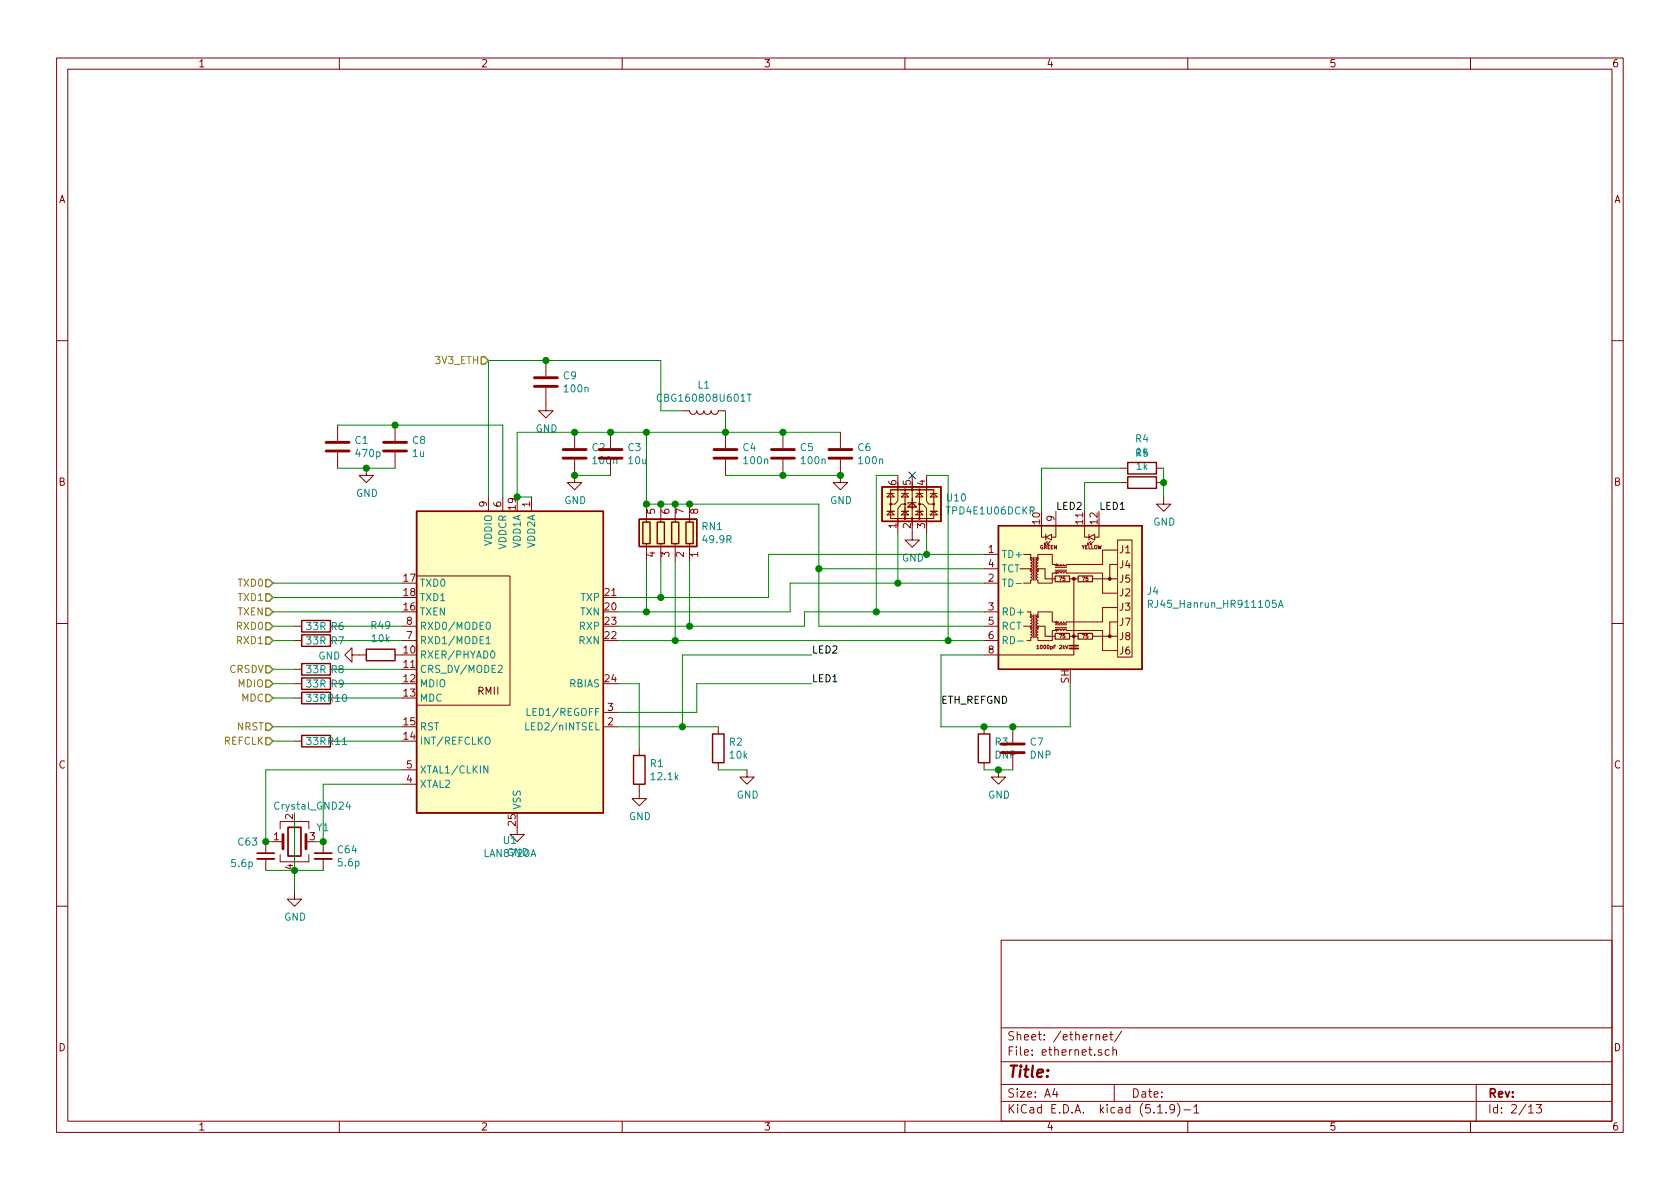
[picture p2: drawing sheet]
EESchema Schematic File Version 4
EELAYER 30 0
EELAYER END
$Descr A4 11693 8268
encoding utf-8
Sheet 2 13
Title ""
Date ""
Rev ""
Comp ""
Comment1 ""
Comment2 ""
Comment3 ""
Comment4 ""
$EndDescr
$Comp
L Interface_Ethernet:LAN8720A U1
U 1 1
P 3600 4650
F 0 "U1" H 3550 3461 50  0000 C CNN
F 1 "LAN8720A" H 3550 3370 50  0000 C CNN
F 2 "Package_DFN_QFN:QFN-24-1EP_4x4mm_P0.5mm_EP2.6x2.6mm" H 3650 3600 50  0001 L CNN
F 3 "http://ww1.microchip.com/downloads/en/DeviceDoc/8720a.pdf" H 3400 3700 50  0001 C CNN
	1    3600 4650
	1    0    0    -1  
$EndComp
$Comp
L Device:L L?
U 1 1
P 4900 2850
AR Path="/60D9233A" Ref="L?"  Part="1" 
AR Path="/60D8BE45/60D9233A" Ref="L1"  Part="1" 
F 0 "L1" V 4719 2850 50  0000 C CNN
F 1 "CBG160808U601T" V 4810 2850 50  0000 C CNN
F 2 "Inductor_SMD:L_0603_1608Metric" H 4900 2850 50  0001 C CNN
F 3 "~" H 4900 2850 50  0001 C CNN
	1    4900 2850
	0    1    1    0   
$EndComp
$Comp
L Device:R_Pack04 RN?
U 1 1
P 4600 3700
AR Path="/60D92340" Ref="RN?"  Part="1" 
AR Path="/60D8BE45/60D92340" Ref="RN1"  Part="1" 
F 0 "RN1" H 4320 3746 50  0000 R CNN
F 1 "49.9R" H 4320 3655 50  0000 R CNN
F 2 "Resistor_SMD:R_Array_Concave_4x0603" V 4875 3700 50  0001 C CNN
F 3 "~" H 4600 3700 50  0001 C CNN
	1    4600 3700
	-1   0    0    -1  
$EndComp
Wire Wire Line
	4500 3500 4600 3500
Connection ~ 4600 3500
Wire Wire Line
	4600 3500 4700 3500
Connection ~ 4700 3500
Wire Wire Line
	4700 3500 4800 3500
$Comp
L Device:C C?
U 1 1
P 4250 3150
AR Path="/60D9236A" Ref="C?"  Part="1" 
AR Path="/60D8BE45/60D9236A" Ref="C3"  Part="1" 
F 0 "C3" H 4365 3196 50  0000 L CNN
F 1 "10u" H 4365 3105 50  0000 L CNN
F 2 "Capacitor_SMD:C_0603_1608Metric" H 4288 3000 50  0001 C CNN
F 3 "~" H 4250 3150 50  0001 C CNN
	1    4250 3150
	1    0    0    -1  
$EndComp
$Comp
L Device:C C?
U 1 1
P 4000 3150
AR Path="/60D92370" Ref="C?"  Part="1" 
AR Path="/60D8BE45/60D92370" Ref="C2"  Part="1" 
F 0 "C2" H 4115 3196 50  0000 L CNN
F 1 "100n" H 4115 3105 50  0000 L CNN
F 2 "Capacitor_SMD:C_0402_1005Metric" H 4038 3000 50  0001 C CNN
F 3 "~" H 4000 3150 50  0001 C CNN
	1    4000 3150
	1    0    0    -1  
$EndComp
Wire Wire Line
	4250 3000 4000 3000
Wire Wire Line
	3600 3000 3600 3450
Connection ~ 4000 3000
Wire Wire Line
	3600 3450 3700 3450
Connection ~ 3600 3450
Wire Wire Line
	4250 3000 4500 3000
Wire Wire Line
	4500 3000 4500 3500
Connection ~ 4250 3000
$Comp
L Device:C C?
U 1 1
P 5050 3150
AR Path="/60D92388" Ref="C?"  Part="1" 
AR Path="/60D8BE45/60D92388" Ref="C4"  Part="1" 
F 0 "C4" H 5165 3196 50  0000 L CNN
F 1 "100n" H 5165 3105 50  0000 L CNN
F 2 "Capacitor_SMD:C_0402_1005Metric" H 5088 3000 50  0001 C CNN
F 3 "~" H 5050 3150 50  0001 C CNN
	1    5050 3150
	1    0    0    -1  
$EndComp
$Comp
L Device:C C?
U 1 1
P 5450 3150
AR Path="/60D9238E" Ref="C?"  Part="1" 
AR Path="/60D8BE45/60D9238E" Ref="C5"  Part="1" 
F 0 "C5" H 5565 3196 50  0000 L CNN
F 1 "100n" H 5565 3105 50  0000 L CNN
F 2 "Capacitor_SMD:C_0402_1005Metric" H 5488 3000 50  0001 C CNN
F 3 "~" H 5450 3150 50  0001 C CNN
	1    5450 3150
	1    0    0    -1  
$EndComp
$Comp
L Device:C C?
U 1 1
P 5850 3150
AR Path="/60D92394" Ref="C?"  Part="1" 
AR Path="/60D8BE45/60D92394" Ref="C6"  Part="1" 
F 0 "C6" H 5965 3196 50  0000 L CNN
F 1 "100n" H 5965 3105 50  0000 L CNN
F 2 "Capacitor_SMD:C_0402_1005Metric" H 5888 3000 50  0001 C CNN
F 3 "~" H 5850 3150 50  0001 C CNN
	1    5850 3150
	1    0    0    -1  
$EndComp
Wire Wire Line
	4500 3000 5050 3000
Connection ~ 4500 3000
Connection ~ 5050 3000
Wire Wire Line
	5050 3000 5450 3000
Connection ~ 5450 3000
Wire Wire Line
	5450 3000 5850 3000
Wire Wire Line
	5050 3300 5450 3300
Connection ~ 5450 3300
Wire Wire Line
	5450 3300 5850 3300
$Comp
L power:GND #PWR?
U 1 1
P 5850 3300
AR Path="/60D923A3" Ref="#PWR?"  Part="1" 
AR Path="/60D8BE45/60D923A3" Ref="#PWR0101"  Part="1" 
F 0 "#PWR0101" H 5850 3050 50  0001 C CNN
F 1 "GND" H 5855 3127 50  0000 C CNN
F 2 "" H 5850 3300 50  0001 C CNN
F 3 "" H 5850 3300 50  0001 C CNN
	1    5850 3300
	1    0    0    -1  
$EndComp
Connection ~ 5850 3300
Wire Wire Line
	5050 2850 5050 3000
$Comp
L power:GND #PWR?
U 1 1
P 4000 3300
AR Path="/60D923AB" Ref="#PWR?"  Part="1" 
AR Path="/60D8BE45/60D923AB" Ref="#PWR0102"  Part="1" 
F 0 "#PWR0102" H 4000 3050 50  0001 C CNN
F 1 "GND" H 4005 3127 50  0000 C CNN
F 2 "" H 4000 3300 50  0001 C CNN
F 3 "" H 4000 3300 50  0001 C CNN
	1    4000 3300
	1    0    0    -1  
$EndComp
Connection ~ 4000 3300
Wire Wire Line
	4000 3300 4250 3300
$Comp
L power:GND #PWR?
U 1 1
P 3600 5750
AR Path="/60D93096" Ref="#PWR?"  Part="1" 
AR Path="/60D8BE45/60D93096" Ref="#PWR0103"  Part="1" 
F 0 "#PWR0103" H 3600 5500 50  0001 C CNN
F 1 "GND" H 3605 5577 50  0000 C CNN
F 2 "" H 3600 5750 50  0001 C CNN
F 3 "" H 3600 5750 50  0001 C CNN
	1    3600 5750
	1    0    0    -1  
$EndComp
$Comp
L Device:R R5
U 1 1
P 7950 3350
F 0 "R5" V 7743 3350 50  0000 C CNN
F 1 "1k" V 7834 3350 50  0000 C CNN
F 2 "Resistor_SMD:R_0402_1005Metric" V 7880 3350 50  0001 C CNN
F 3 "~" H 7950 3350 50  0001 C CNN
	1    7950 3350
	0    1    1    0   
$EndComp
$Comp
L Device:R R4
U 1 1
P 7950 3250
F 0 "R4" V 7743 3250 50  0000 C CNN
F 1 "1k" V 7834 3250 50  0000 C CNN
F 2 "Resistor_SMD:R_0402_1005Metric" V 7880 3250 50  0001 C CNN
F 3 "~" H 7950 3250 50  0001 C CNN
	1    7950 3250
	0    1    1    0   
$EndComp
$Comp
L Device:R R2
U 1 1
P 5000 5200
F 0 "R2" H 5070 5246 50  0000 L CNN
F 1 "10k" H 5070 5155 50  0000 L CNN
F 2 "Resistor_SMD:R_0402_1005Metric" V 4930 5200 50  0001 C CNN
F 3 "~" H 5000 5200 50  0001 C CNN
	1    5000 5200
	1    0    0    -1  
$EndComp
Wire Wire Line
	5650 4550 4750 4550
Wire Wire Line
	4750 4550 4750 5050
Wire Wire Line
	4750 5050 4300 5050
Wire Wire Line
	5650 4750 4850 4750
Wire Wire Line
	4850 4750 4850 4950
Wire Wire Line
	4850 4950 4300 4950
Wire Wire Line
	5000 5050 4750 5050
Connection ~ 4750 5050
Wire Wire Line
	5000 5350 5200 5350
$Comp
L power:GND #PWR?
U 1 1
P 5200 5350
AR Path="/60DA545D" Ref="#PWR?"  Part="1" 
AR Path="/60D8BE45/60DA545D" Ref="#PWR0104"  Part="1" 
F 0 "#PWR0104" H 5200 5100 50  0001 C CNN
F 1 "GND" H 5205 5177 50  0000 C CNN
F 2 "" H 5200 5350 50  0001 C CNN
F 3 "" H 5200 5350 50  0001 C CNN
	1    5200 5350
	1    0    0    -1  
$EndComp
$Comp
L Device:R R1
U 1 1
P 4450 5350
F 0 "R1" H 4520 5396 50  0000 L CNN
F 1 "12.1k" H 4520 5305 50  0000 L CNN
F 2 "Resistor_SMD:R_0402_1005Metric" V 4380 5350 50  0001 C CNN
F 3 "~" H 4450 5350 50  0001 C CNN
	1    4450 5350
	1    0    0    -1  
$EndComp
$Comp
L power:GND #PWR?
U 1 1
P 4450 5500
AR Path="/60DA77A1" Ref="#PWR?"  Part="1" 
AR Path="/60D8BE45/60DA77A1" Ref="#PWR0105"  Part="1" 
F 0 "#PWR0105" H 4450 5250 50  0001 C CNN
F 1 "GND" H 4455 5327 50  0000 C CNN
F 2 "" H 4450 5500 50  0001 C CNN
F 3 "" H 4450 5500 50  0001 C CNN
	1    4450 5500
	1    0    0    -1  
$EndComp
Wire Wire Line
	4450 5200 4450 4750
Wire Wire Line
	4450 4750 4300 4750
Wire Wire Line
	6550 5050 6850 5050
Wire Wire Line
	7450 5050 7450 4750
$Comp
L Device:R R3
U 1 1
P 6850 5200
F 0 "R3" H 6920 5246 50  0000 L CNN
F 1 "DNP" H 6920 5155 50  0000 L CNN
F 2 "Resistor_SMD:R_0402_1005Metric" V 6780 5200 50  0001 C CNN
F 3 "~" H 6850 5200 50  0001 C CNN
	1    6850 5200
	1    0    0    -1  
$EndComp
Connection ~ 6850 5050
Wire Wire Line
	6850 5050 7050 5050
$Comp
L Device:C C?
U 1 1
P 7050 5200
AR Path="/60DB0795" Ref="C?"  Part="1" 
AR Path="/60D8BE45/60DB0795" Ref="C7"  Part="1" 
F 0 "C7" H 7165 5246 50  0000 L CNN
F 1 "DNP" H 7165 5155 50  0000 L CNN
F 2 "Capacitor_SMD:C_0402_1005Metric" H 7088 5050 50  0001 C CNN
F 3 "~" H 7050 5200 50  0001 C CNN
	1    7050 5200
	1    0    0    -1  
$EndComp
Connection ~ 7050 5050
Wire Wire Line
	7050 5050 7450 5050
$Comp
L power:GND #PWR?
U 1 1
P 6950 5350
AR Path="/60DB176C" Ref="#PWR?"  Part="1" 
AR Path="/60D8BE45/60DB176C" Ref="#PWR0106"  Part="1" 
F 0 "#PWR0106" H 6950 5100 50  0001 C CNN
F 1 "GND" H 6955 5177 50  0000 C CNN
F 2 "" H 6950 5350 50  0001 C CNN
F 3 "" H 6950 5350 50  0001 C CNN
	1    6950 5350
	1    0    0    -1  
$EndComp
Wire Wire Line
	6850 5350 6950 5350
Connection ~ 6950 5350
Wire Wire Line
	6950 5350 7050 5350
$Comp
L smoothiev2-prime-2660-rescue:RJ45_Hanrun_HR911105A-smoothieparts-smoothiev2-prime-rescue-smoothiev2-prime-rescue J4
U 1 1
P 7450 4150
AR Path="/60DC8A27" Ref="J4"  Part="1" 
AR Path="/60D8BE45/60DC8A27" Ref="J4"  Part="1" 
F 0 "J4" H 6920 4196 50  0000 R CNN
F 1 "RJ45_Hanrun_HR911105A" H 6920 4105 50  0000 R CNN
F 2 "Connector_RJ:RJ45_Hanrun_HR911105A" H 7450 3400 50  0001 C CNN
F 3 "http://katalog.we-online.de/pbs/datasheet/7499010121A.pdf" H 7035 3915 50  0001 L TNN
	1    7450 4150
	-1   0    0    -1  
$EndComp
Wire Wire Line
	6850 4550 6550 4550
Wire Wire Line
	6550 4550 6550 5050
Wire Wire Line
	6850 3850 6450 3850
Wire Wire Line
	5350 3850 5350 4150
Wire Wire Line
	5350 4150 4600 4150
Wire Wire Line
	4300 4250 4500 4250
Wire Wire Line
	5500 4250 5500 4050
Wire Wire Line
	5500 4050 6250 4050
Wire Wire Line
	6850 4250 6100 4250
Wire Wire Line
	5600 4250 5600 4350
Wire Wire Line
	5600 4350 4800 4350
Wire Wire Line
	6850 4450 6600 4450
Wire Wire Line
	6850 4350 5700 4350
Wire Wire Line
	5700 4350 5700 3950
Wire Wire Line
	6850 3950 5700 3950
Connection ~ 5700 3950
Wire Wire Line
	5700 3950 5700 3500
Wire Wire Line
	4500 3900 4500 4250
Connection ~ 4500 4250
Wire Wire Line
	4500 4250 5500 4250
Wire Wire Line
	4600 3900 4600 4150
Connection ~ 4600 4150
Wire Wire Line
	4600 4150 4300 4150
Wire Wire Line
	4700 3900 4700 4450
Connection ~ 4700 4450
Wire Wire Line
	4700 4450 4300 4450
Wire Wire Line
	4800 3900 4800 4350
Connection ~ 4800 4350
Wire Wire Line
	4800 4350 4300 4350
Text Label 5650 4750 0    50   ~ 0
LED1
Text Label 5650 4550 0    50   ~ 0
LED2
$Comp
L power:GND #PWR?
U 1 1
P 8100 3450
AR Path="/60DF6551" Ref="#PWR?"  Part="1" 
AR Path="/60D8BE45/60DF6551" Ref="#PWR0107"  Part="1" 
F 0 "#PWR0107" H 8100 3200 50  0001 C CNN
F 1 "GND" H 8105 3277 50  0000 C CNN
F 2 "" H 8100 3450 50  0001 C CNN
F 3 "" H 8100 3450 50  0001 C CNN
	1    8100 3450
	1    0    0    -1  
$EndComp
Wire Wire Line
	8100 3450 8100 3350
Connection ~ 8100 3350
Wire Wire Line
	8100 3350 8100 3250
Wire Wire Line
	7800 3350 7550 3350
Wire Wire Line
	7550 3350 7550 3550
Wire Wire Line
	7800 3250 7250 3250
Wire Wire Line
	7250 3250 7250 3550
Text Label 7650 3550 0    50   ~ 0
LED1
Text Label 7350 3550 0    50   ~ 0
LED2
Connection ~ 4500 3500
Wire Wire Line
	4800 3500 5700 3500
Connection ~ 4800 3500
$Comp
L Device:C C?
U 1 1
P 2750 3100
AR Path="/60E4DDDE" Ref="C?"  Part="1" 
AR Path="/60D8BE45/60E4DDDE" Ref="C8"  Part="1" 
F 0 "C8" H 2865 3146 50  0000 L CNN
F 1 "1u" H 2865 3055 50  0000 L CNN
F 2 "Capacitor_SMD:C_0402_1005Metric" H 2788 2950 50  0001 C CNN
F 3 "~" H 2750 3100 50  0001 C CNN
	1    2750 3100
	1    0    0    -1  
$EndComp
$Comp
L Device:C C?
U 1 1
P 2350 3100
AR Path="/60E4F1B8" Ref="C?"  Part="1" 
AR Path="/60D8BE45/60E4F1B8" Ref="C1"  Part="1" 
F 0 "C1" H 2465 3146 50  0000 L CNN
F 1 "470p" H 2465 3055 50  0000 L CNN
F 2 "Capacitor_SMD:C_0402_1005Metric" H 2388 2950 50  0001 C CNN
F 3 "~" H 2350 3100 50  0001 C CNN
	1    2350 3100
	1    0    0    -1  
$EndComp
Wire Wire Line
	2350 2950 2750 2950
Wire Wire Line
	3500 2950 3500 3450
Connection ~ 2750 2950
Wire Wire Line
	2750 2950 3500 2950
$Comp
L Device:C C?
U 1 1
P 3800 2650
AR Path="/60E51C7B" Ref="C?"  Part="1" 
AR Path="/60D8BE45/60E51C7B" Ref="C9"  Part="1" 
F 0 "C9" H 3915 2696 50  0000 L CNN
F 1 "100n" H 3915 2605 50  0000 L CNN
F 2 "Capacitor_SMD:C_0402_1005Metric" H 3838 2500 50  0001 C CNN
F 3 "~" H 3800 2650 50  0001 C CNN
	1    3800 2650
	1    0    0    -1  
$EndComp
Wire Wire Line
	4750 2850 4600 2850
Wire Wire Line
	4600 2850 4600 2500
Wire Wire Line
	4600 2500 3800 2500
Wire Wire Line
	3600 3000 4000 3000
$Comp
L power:GND #PWR?
U 1 1
P 3800 2800
AR Path="/60E5DED9" Ref="#PWR?"  Part="1" 
AR Path="/60D8BE45/60E5DED9" Ref="#PWR02"  Part="1" 
F 0 "#PWR02" H 3800 2550 50  0001 C CNN
F 1 "GND" H 3805 2627 50  0000 C CNN
F 2 "" H 3800 2800 50  0001 C CNN
F 3 "" H 3800 2800 50  0001 C CNN
	1    3800 2800
	1    0    0    -1  
$EndComp
Wire Wire Line
	3800 2500 3400 2500
Wire Wire Line
	3400 2500 3400 3450
Connection ~ 3800 2500
$Comp
L power:GND #PWR?
U 1 1
P 2550 3250
AR Path="/60E607C0" Ref="#PWR?"  Part="1" 
AR Path="/60D8BE45/60E607C0" Ref="#PWR01"  Part="1" 
F 0 "#PWR01" H 2550 3000 50  0001 C CNN
F 1 "GND" H 2555 3077 50  0000 C CNN
F 2 "" H 2550 3250 50  0001 C CNN
F 3 "" H 2550 3250 50  0001 C CNN
	1    2550 3250
	1    0    0    -1  
$EndComp
Wire Wire Line
	2350 3250 2550 3250
Connection ~ 2550 3250
Wire Wire Line
	2550 3250 2750 3250
Text HLabel 3400 2500 0    50   Input ~ 0
3V3_ETH
Text HLabel 1900 4050 0    50   Input ~ 0
TXD0
Text HLabel 1900 4150 0    50   Input ~ 0
TXD1
Text HLabel 1900 4250 0    50   Input ~ 0
TXEN
Text HLabel 1900 4350 0    50   Input ~ 0
RXD0
Text HLabel 1900 4450 0    50   Input ~ 0
RXD1
Text HLabel 1900 4650 0    50   Input ~ 0
CRSDV
Text HLabel 1900 4750 0    50   Input ~ 0
MDIO
Text HLabel 1900 4850 0    50   Input ~ 0
MDC
Text HLabel 1900 5050 0    50   Input ~ 0
NRST
Text HLabel 1900 5150 0    50   Input ~ 0
REFCLK
$Comp
L Device:R R11
U 1 1
P 2200 5150
F 0 "R11" V 2200 5300 50  0000 C CNN
F 1 "33R" V 2200 5150 50  0000 C CNN
F 2 "Resistor_SMD:R_0402_1005Metric" V 2130 5150 50  0001 C CNN
F 3 "~" H 2200 5150 50  0001 C CNN
	1    2200 5150
	0    1    1    0   
$EndComp
Wire Wire Line
	2350 5150 2800 5150
Wire Wire Line
	2050 5150 1900 5150
Wire Wire Line
	1900 5050 2800 5050
Wire Wire Line
	2800 4850 2350 4850
Wire Wire Line
	1900 4750 2050 4750
Wire Wire Line
	1900 4650 2050 4650
$Comp
L Device:R R8
U 1 1
P 2200 4650
F 0 "R8" V 2200 4800 50  0000 C CNN
F 1 "33R" V 2200 4650 50  0000 C CNN
F 2 "Resistor_SMD:R_0402_1005Metric" V 2130 4650 50  0001 C CNN
F 3 "~" H 2200 4650 50  0001 C CNN
	1    2200 4650
	0    1    1    0   
$EndComp
Wire Wire Line
	2350 4650 2800 4650
Wire Wire Line
	1900 4450 2050 4450
Wire Wire Line
	2800 4350 2350 4350
Wire Wire Line
	2800 4250 1900 4250
Wire Wire Line
	2800 4150 1900 4150
Wire Wire Line
	2800 4050 1900 4050
$Comp
L Device:R R7
U 1 1
P 2200 4450
F 0 "R7" V 2200 4600 50  0000 C CNN
F 1 "33R" V 2200 4450 50  0000 C CNN
F 2 "Resistor_SMD:R_0402_1005Metric" V 2130 4450 50  0001 C CNN
F 3 "~" H 2200 4450 50  0001 C CNN
	1    2200 4450
	0    1    1    0   
$EndComp
Wire Wire Line
	2350 4450 2800 4450
$Comp
L Device:R R6
U 1 1
P 2200 4350
F 0 "R6" V 2200 4500 50  0000 C CNN
F 1 "33R" V 2200 4350 50  0000 C CNN
F 2 "Resistor_SMD:R_0402_1005Metric" V 2130 4350 50  0001 C CNN
F 3 "~" H 2200 4350 50  0001 C CNN
	1    2200 4350
	0    1    1    0   
$EndComp
Wire Wire Line
	2050 4350 1900 4350
$Comp
L Device:R R9
U 1 1
P 2200 4750
F 0 "R9" V 2200 4900 50  0000 C CNN
F 1 "33R" V 2200 4750 50  0000 C CNN
F 2 "Resistor_SMD:R_0402_1005Metric" V 2130 4750 50  0001 C CNN
F 3 "~" H 2200 4750 50  0001 C CNN
	1    2200 4750
	0    1    1    0   
$EndComp
Wire Wire Line
	2350 4750 2800 4750
$Comp
L Device:R R10
U 1 1
P 2200 4850
F 0 "R10" V 2200 5000 50  0000 C CNN
F 1 "33R" V 2200 4850 50  0000 C CNN
F 2 "Resistor_SMD:R_0402_1005Metric" V 2130 4850 50  0001 C CNN
F 3 "~" H 2200 4850 50  0001 C CNN
	1    2200 4850
	0    1    1    0   
$EndComp
Wire Wire Line
	2050 4850 1900 4850
$Comp
L Power_Protection:NUP4202 U?
U 1 1
P 6350 3500
AR Path="/613E74F0" Ref="U?"  Part="1" 
AR Path="/60D8BE45/613E74F0" Ref="U10"  Part="1" 
F 0 "U10" H 6580 3546 50  0000 L CNN
F 1 "TPD4E1U06DCKR" H 6580 3455 50  0000 L CNN
F 2 "Package_TO_SOT_SMD:SOT-363_SC-70-6" H 6400 3575 50  0001 C CNN
F 3 "http://www.onsemi.com/pub_link/Collateral/NUP4202W1-D.PDF" H 6400 3575 50  0001 C CNN
	1    6350 3500
	1    0    0    -1  
$EndComp
$Comp
L power:GND #PWR?
U 1 1
P 6350 3700
AR Path="/613EAB0A" Ref="#PWR?"  Part="1" 
AR Path="/60D8BE45/613EAB0A" Ref="#PWR06"  Part="1" 
F 0 "#PWR06" H 6350 3450 50  0001 C CNN
F 1 "GND" H 6355 3527 50  0000 C CNN
F 2 "" H 6350 3700 50  0001 C CNN
F 3 "" H 6350 3700 50  0001 C CNN
	1    6350 3700
	1    0    0    -1  
$EndComp
Wire Wire Line
	6250 3700 6250 4050
Connection ~ 6250 4050
Wire Wire Line
	6250 4050 6850 4050
Wire Wire Line
	6450 3700 6450 3850
Connection ~ 6450 3850
Wire Wire Line
	6450 3850 5350 3850
NoConn ~ 6350 3300
Wire Wire Line
	6250 3300 6100 3300
Wire Wire Line
	6100 3300 6100 4250
Connection ~ 6100 4250
Wire Wire Line
	6100 4250 5600 4250
Wire Wire Line
	6450 3300 6600 3300
Wire Wire Line
	6600 3300 6600 4450
Connection ~ 6600 4450
Wire Wire Line
	6600 4450 4700 4450
$Comp
L Device:R R49
U 1 1
P 2650 4550
F 0 "R49" V 2443 4550 50  0000 C CNN
F 1 "10k" V 2534 4550 50  0000 C CNN
F 2 "Resistor_SMD:R_0402_1005Metric" V 2580 4550 50  0001 C CNN
F 3 "~" H 2650 4550 50  0001 C CNN
	1    2650 4550
	0    1    1    0   
$EndComp
$Comp
L power:GND #PWR?
U 1 1
P 2500 4550
AR Path="/61C9D0EC" Ref="#PWR?"  Part="1" 
AR Path="/60D8BE45/61C9D0EC" Ref="#PWR027"  Part="1" 
F 0 "#PWR027" H 2500 4300 50  0001 C CNN
F 1 "GND" V 2505 4422 50  0000 R CNN
F 2 "" H 2500 4550 50  0001 C CNN
F 3 "" H 2500 4550 50  0001 C CNN
	1    2500 4550
	0    1    1    0   
$EndComp
$Comp
L Device:Crystal_GND24 Y1
U 1 1
P 2050 5850
F 0 "Y1" H 2200 5950 50  0000 L CNN
F 1 "Crystal_GND24" H 1900 6100 50  0000 L CNN
F 2 "Crystal:Crystal_SMD_3225-4Pin_3.2x2.5mm" H 2050 5850 50  0001 C CNN
F 3 "~" H 2050 5850 50  0001 C CNN
	1    2050 5850
	1    0    0    -1  
$EndComp
Wire Wire Line
	2050 5650 2050 6050
$Comp
L power:GND #PWR?
U 1 1
P 2050 6200
AR Path="/61E50F26" Ref="#PWR?"  Part="1" 
AR Path="/60D8BE45/61E50F26" Ref="#PWR029"  Part="1" 
F 0 "#PWR029" H 2050 5950 50  0001 C CNN
F 1 "GND" H 2055 6027 50  0000 C CNN
F 2 "" H 2050 6200 50  0001 C CNN
F 3 "" H 2050 6200 50  0001 C CNN
	1    2050 6200
	1    0    0    -1  
$EndComp
Wire Wire Line
	2050 6050 2050 6200
Connection ~ 2050 6050
$Comp
L Device:C_Small C64
U 1 1
P 2250 5950
F 0 "C64" H 2342 5996 50  0000 L CNN
F 1 "5.6p" H 2342 5905 50  0000 L CNN
F 2 "Capacitor_SMD:C_0402_1005Metric" H 2250 5950 50  0001 C CNN
F 3 "~" H 2250 5950 50  0001 C CNN
	1    2250 5950
	1    0    0    -1  
$EndComp
Wire Wire Line
	2250 5850 2200 5850
Wire Wire Line
	2250 6050 2050 6050
$Comp
L Device:C_Small C63
U 1 1
P 1850 5950
F 0 "C63" H 1650 6050 50  0000 L CNN
F 1 "5.6p" H 1600 5900 50  0000 L CNN
F 2 "Capacitor_SMD:C_0402_1005Metric" H 1850 5950 50  0001 C CNN
F 3 "~" H 1850 5950 50  0001 C CNN
	1    1850 5950
	1    0    0    -1  
$EndComp
Wire Wire Line
	1900 5850 1850 5850
Wire Wire Line
	1850 6050 2050 6050
Wire Wire Line
	1850 5850 1850 5350
Wire Wire Line
	1850 5350 2800 5350
Connection ~ 1850 5850
Wire Wire Line
	2800 5450 2250 5450
Wire Wire Line
	2250 5450 2250 5850
Connection ~ 2250 5850
Text Label 6550 4900 0    50   ~ 0
ETH_REFGND
$EndSCHEMATC
